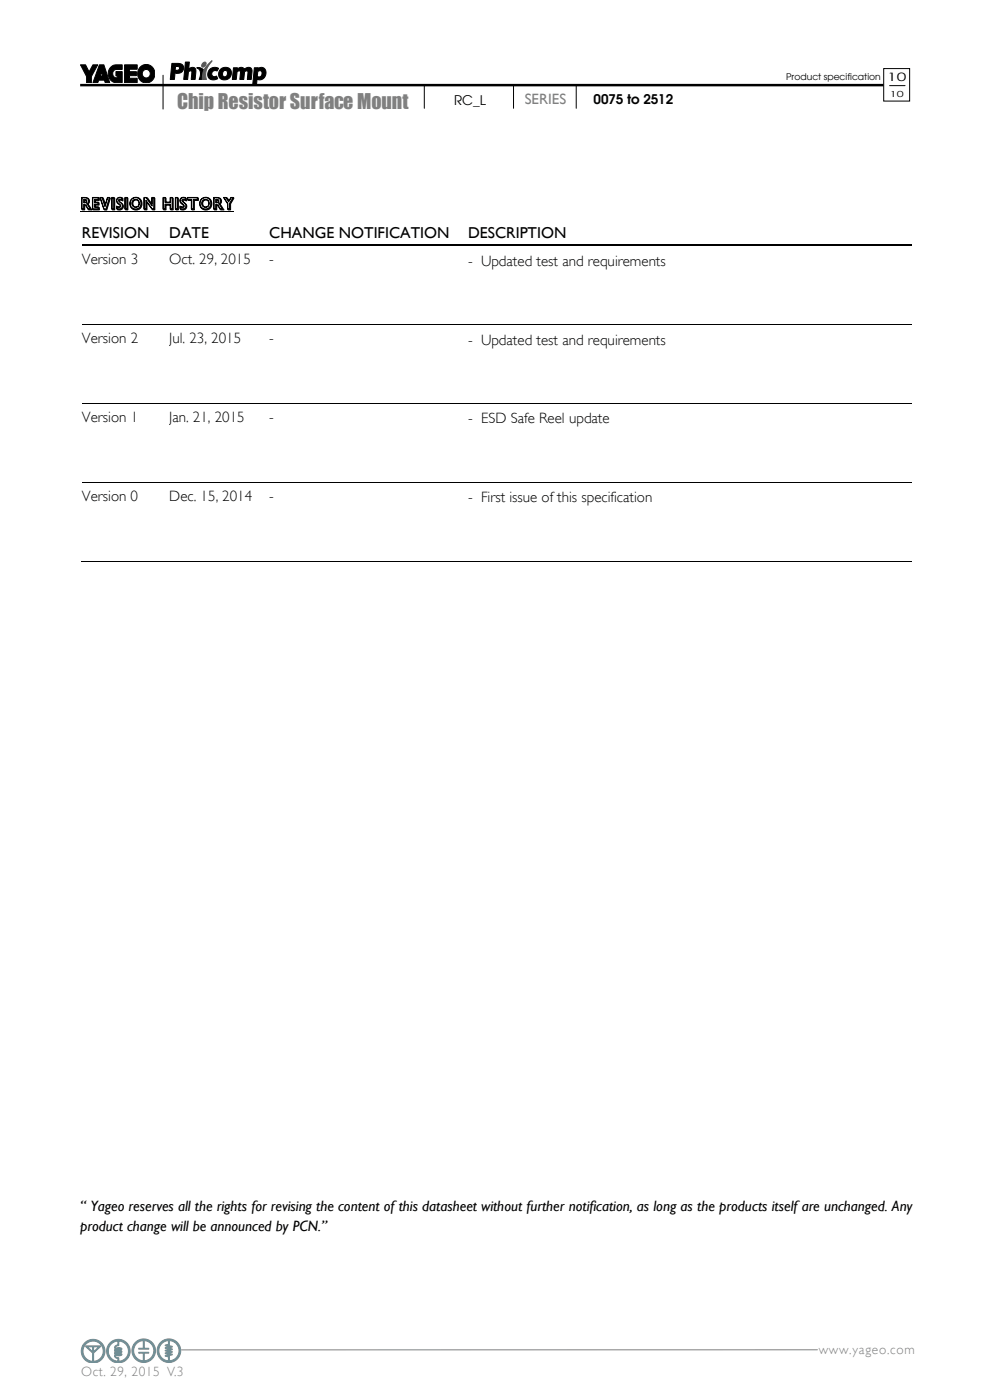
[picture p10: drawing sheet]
<svg xmlns="http://www.w3.org/2000/svg" width="210mm" height="297mm" viewBox="0 0 210 297" stroke-linecap="round" stroke-linejoin="round" font-family="sans-serif">
<path d="M173.4 286.4h-140" fill="none" stroke="#808080" stroke-width=".21"/>
<g fill="#fff" stroke="#fff" stroke-width=".21">
<circle cx="30.5" cy="286.6" r="2.5"/>
<circle cx="35.8" cy="286.6" r="2.5"/>
<circle cx="25.1" cy="286.7" r="2.51"/>
<circle cx="19.8" cy="286.7" r="2.52"/>
</g>
<g fill="#718e95" stroke="#718e95" stroke-width=".21">
<path d="M24.7 287.4h.9zM24.7 286.8h.9zM24.7 286.2h.9zM23.6 285.2a2.14 2.14 0 0 0-.5 2.3 2.14 2.14 0 0 0 1.9 1.3 .46 .46 0 0 0 0-.5 .46 .46 0 0 0-.4-.2l-.3-.4 .1-1.5a.56 .56 0 0 1 0-.6 .56 .56 0 0 1 .6-.2v-.8l-.8 .1zM25.2 284.6l-.1 .9a.45 .45 0 0 0-.5 .6 .91 .91 0 0 1 1.3 .2l-.7 .2-.6-.1-.1 .2a1.34 1.34 0 0 1 1.4 .2 1.36 1.36 0 0 1-1.4 .2v.2a1.36 1.36 0 0 1 1.4 .2 1.34 1.34 0 0 1-1.4 .2 .58 .58 0 0 0 .7 .5v.7a2.14 2.14 0 0 0 2-2.1 2.14 2.14 0 0 0-2-2.1zM22.6 286.7a2.51 2.51 0 0 1 5 0 2.51 2.51 0 0 1-5 0z" fill-rule="evenodd"/>
<path d="M19.9 285.8v1l1.1-1zM18.5 285.8l1.1 1 .1-1zM18.2 285.2a2.15 2.15 0 0 0-.5 2.3 2.15 2.15 0 0 0 1.9 1.3v-1.7l-1.4-1.5h3.1v.1l-1.4 1.4v1.7a2.15 2.15 0 0 0 1.8-3 2.15 2.15 0 0 0-3.5-.6zM17.2 286.7a2.55 2.55 0 0 1 5.1 0 2.55 2.55 0 0 1-5.1 0z" fill-rule="evenodd"/>
<path d="M29 285.1a2.14 2.14 0 0 0-.5 2.3 2.14 2.14 0 0 0 1.9 1.3v-1.6h-1v-.2h2.2v.2h-1v1.6a2.14 2.14 0 0 0 2-2.1 2.14 2.14 0 0 0-2-2.1v1.6h1v.2h-2.2v-.2h1v-1.6l-.8 .2zM28 286.6a2.5 2.5 0 0 1 5 0 2.5 2.5 0 0 1-5 0z" fill-rule="evenodd"/>
<path d="M34.3 285.1a2.14 2.14 0 0 0-.4 2.3 2.14 2.14 0 0 0 1.8 1.3v-.1a.59 .59 0 0 0 0-.6 .59 .59 0 0 0-.6-.3v-.1l.9-.2-.9-.2v-.1l.9-.3-1-.2 1-.3-.9-.2v-.2l.9-.2-.9-.1v-.2a.6 .6 0 0 0 .6-.3 .6 .6 0 0 0 0-.6l-.8 .2zM35.9 284.5v.9l-.3 .1 1 .2-1 .3 1 .3-1 .3 1 .2-1 .3 1 .3-1 .3 .3 .1v.9a2.14 2.14 0 0 0 2.1-2.1 2.14 2.14 0 0 0-2.1-2.1zM33.3 286.6a2.5 2.5 0 0 1 5 0 2.5 2.5 0 0 1-5 0z" fill-rule="evenodd"/>
</g>
<g fill="#fff">
<path d="M148.6 15h38.2v6.2h-38.2z" fill-rule="evenodd"/>
<path d="M187.5 14.6h5.5v6.8h-5.5z" fill-rule="evenodd"/>
</g>
<g fill="none" stroke="#000" stroke-width=".21">
<path d="M34.6 16v7.1M90 18v5M108.9 18v5M122.2 18v5M187.5 14.6h5.5v6.8h-5.5zM188.7 18.2h3.3M17 44.9h32.6M17.4 51.8h18.5M17.4 52.1h18.5M36.5 51.8h20.7M36.5 52.1h20.7M57.7 51.8h41.6"/>
<path d="M57.7 52.1h41.6M99.8 51.8h93.5M99.8 52.1h93.5M17.4 68.9h18.5M36 68.9h21.2M57.2 68.9h42.1M99.4 68.9h93.9M17.4 85.6h18.5M36 85.6h21.2M57.2 85.6h42.1M99.4 85.6h93.9M17.1 119.1h176.2"/>
<path d="M17.4 102.4h18.5M36 102.4h21.2M57.2 102.4h42.1M99.4 102.4h93.9"/>
</g>
<g fill="#595959" stroke="#595959" stroke-width=".21">
<path d="M43.1 13.3a.39 .39 0 0 1 .6 0 .39 .39 0 0 1-.1 .6 .43 .43 0 0 1-.7 .3 .43 .43 0 0 1 .1-.8z"/>
<path d="M44.3 13.5l.7-.6a4.1 4.1 0 0 0-1.3 3.7l.1 .3h-.9a4 4 0 0 1 1.4-3.4z"/>
</g>
<g fill="#000" stroke="#000" stroke-width=".21">
<path d="M17.1 13.8h1l.8 1.4 .8-1.4h1l-1.3 2.4v1.3h-1v-1.3zM23.6 14.2l.7-.4h1.6v.9h-1.3a.88 .88 0 0 0-.7 1 .88 .88 0 0 0 1 .8v-.4h-.3v-.9h1.3v2.3h-1.3a1.95 1.95 0 0 1-1.6-1.3 1.95 1.95 0 0 1 .6-2zM26.4 13.8h2.7v.9h-1.6v.5h1.4v.9h-1.4v.5h1.6v.9h-2.7zM36.5 13.5h1.2a1.07 1.07 0 0 1 1.3 1 1.07 1.07 0 0 1-1.3 1.1h-.4l.1-.7a.44 .44 0 0 0 .6-.2 .44 .44 0 0 0-.4-.6h-.3l-.3 2.8h-.9zM39.3 13.2h.9l-.2 1.5a.83 .83 0 0 1 1.1-.4 .83 .83 0 0 1 .5 1l-.2 1.6h-.8l.1-1.5a.37 .37 0 0 0-.3-.4 .37 .37 0 0 0-.4 .3l-.2 1.6h-.8zM41.8 14.4a1.43 1.43 0 0 1 1.6 1.9l-.1 .6h-1.1a1.84 1.84 0 0 0-.3-2.4zM44.5 14.7a1.59 1.59 0 0 1 1.9-.2l-.3 .6a.68 .68 0 0 0-1-.1 .68 .68 0 0 0-.1 1 .68 .68 0 0 0 .9 .1l.3 .6a1.31 1.31 0 0 1-1.9-.2 1.31 1.31 0 0 1 .2-1.8zM49.5 14.4h.9l-.1 .3a.89 .89 0 0 1 1.5 0 .9 .9 0 0 1 .9-.5 .9 .9 0 0 1 .8 .7l-.2 2h-.8l.1-1.5a.37 .37 0 0 0-.3-.4 .37 .37 0 0 0-.4 .3l-.2 1.6h-.8l.1-1.5a.37 .37 0 0 0-.3-.4 .37 .37 0 0 0-.4 .3l-.2 1.6h-.8zM54 14.4h.8l-.1 .2a1.11 1.11 0 0 1 1.5 .1 1.11 1.11 0 0 1 .1 1.4 1.27 1.27 0 0 1-1.6 .8v-.6a.68 .68 0 0 0 .8-.5 .68 .68 0 0 0-.4-.8l-.4 .2-.3 2.9h-.8z"/>
<path d="M21.1 13.8l-1.4 3.7h1l.3-.5h1.1l.2 .5h1l-1.3-3.7zM21.5 15.4l.3 .7h-.5z"/>
<path d="M29.8 14.2a1.93 1.93 0 0 0-.2 2.8 1.93 1.93 0 0 0 2.8 0 1.93 1.93 0 0 0-.2-2.8 1.75 1.75 0 0 0-2.4 0zM30.1 15.7a.9 .9 0 0 1 1.8 0 .9 .9 0 0 1-1.8 0z"/>
<path d="M47.4 15.1a.63 .63 0 0 1 .9 .3 .63 .63 0 0 1-.4 .8 .64 .64 0 0 1-.7-.3 .64 .64 0 0 1 .2-.8zM46.7 14.7a1.37 1.37 0 0 0 .8 2.3 1.37 1.37 0 0 0 1.6-1.7 1.35 1.35 0 0 0-2.4-.6z"/>
</g>
<path d="M17 18.1h170.4" fill="none" stroke="#000" stroke-width=".53"/>
<g fill="#000">
<path d="M35.9 51.7h.6v.2h-.6z" fill-rule="evenodd"/>
<path d="M35.9 52h.6v.2h-.6z" fill-rule="evenodd"/>
<path d="M57.2 51.7h.5v.2h-.5z" fill-rule="evenodd"/>
<path d="M57.2 52h.5v.2h-.5z" fill-rule="evenodd"/>
<path d="M99.3 51.7h.5v.2h-.5z" fill-rule="evenodd"/>
<path d="M99.3 52h.5v.2h-.5z" fill-rule="evenodd"/>
<path d="M35.9 68.9l.1 .1z" fill-rule="evenodd"/>
<path d="M57.2 68.9v.1z" fill-rule="evenodd"/>
<path d="M99.3 68.9l.1 .1z" fill-rule="evenodd"/>
<path d="M35.9 85.6l.1 .1z" fill-rule="evenodd"/>
<path d="M57.2 85.6v.1z" fill-rule="evenodd"/>
<path d="M99.3 85.6l.1 .1z" fill-rule="evenodd"/>
<path d="M35.7 119.1h.1z" fill-rule="evenodd"/>
<path d="M35.9 102.3l.1 .1z" fill-rule="evenodd"/>
<path d="M56.9 119.1h.1z" fill-rule="evenodd"/>
<path d="M57.2 102.3v.1z" fill-rule="evenodd"/>
<path d="M99.1 119.1h.1z" fill-rule="evenodd"/>
<path d="M99.3 102.3l.1 .1z" fill-rule="evenodd"/>
</g>
<g font-size="5">
<text x="29.1" y="72.4">0805</text>
<text x="17.4" y="122.3">PF</text>
<text x="29.1" y="122.3">2010</text>
</g>
<text font-size="4.2" fill="#808080" x="37.6" y="23">Chip Resistor Surface Mount</text>
<g font-size="3.5">
<text x="17" y="44.5">REVISION HISTORY</text>
<text x="41.1" y="88.5">The resistors are constructed</text>
<text x="41.1" y="104.9">sensing application in battery</text>
<text x="41.1" y="108.9">charger circuit &amp; DC-DC</text>
<text x="41.1" y="121.2">material is adjusted to give the</text>
</g>
<g font-size="3.3">
<text x="17.4" y="50.6">REVISION</text>
<text x="35.9" y="50.6">DATE</text>
<text x="57.1" y="50.6">CHANGE NOTIFICATION</text>
<text x="99.3" y="50.6">DESCRIPTION</text>
<text x="150.3" y="53.6">TEMPERATURE COEFFICIENT</text>
<text x="93.8" y="56.4">TOLERANCE</text>
<text x="118.2" y="55.8">RESISTANCE RANGE</text>
</g>
<text font-size="3.2" fill="#808080" x="111.3" y="22.1">SERIES</text>
<g font-size="3.2">
<text x="17.4" y="56.1">Version 3TYPEOct. 29, 2015</text>
<text x="57.1" y="56.1">-</text>
<text x="99.3" y="56.4">- Updated test and requirements</text>
<text x="17.4" y="72.8">Version 2</text>
<text x="35.9" y="72.8">Jul. 23, 2015</text>
<text x="55.7" y="72.3">1/8W, 1/4W, 1/3W, 1/2W</text>
<text x="57.1" y="72.8">-</text>
<text x="99.3" y="73.1">- Updated test and requirements</text>
<text x="123.4" y="72.2">4 mΩ ≦ R &lt; 100 mΩ</text>
<text x="17.4" y="89.5">Version 1</text>
<text x="35.9" y="89.5">Jan. 21, 2015</text>
<text x="57.1" y="89.5">-</text>
<text x="99.3" y="89.8">- ESD Safe Reel update</text>
<text x="17.4" y="106.2">Version 0</text>
<text x="35.9" y="106.2">Dec. 15, 2014</text>
<text x="57.1" y="106.2">-</text>
<text x="99.3" y="106.6">- First issue of this specification</text>
<text x="17" y="257">“ Yageo reserves all the rights for revising the content of this datasheet without further notification, as long as the products itself are unchanged. Any</text>
<text x="17" y="261.2">product change will be announced by PCN.”</text>
</g>
<g font-size="2.8">
<text x="96.3" y="22.3">RC_L</text>
<text x="125.9" y="22.1">0075 to 2512</text>
</g>
<g font-size="2.8" fill="#7f7f7f">
<text x="173.7" y="287.2">www.yageo.com</text>
<text x="17.2" y="292">Oct. 29, 2015 V.3</text>
</g>
<text font-size="2.5" x="188.2" y="17.1">10</text>
<text font-size="1.9" x="166.8" y="17">Product specification</text>
<text font-size="1.8" x="188.8" y="20.7">10</text>
</svg>
